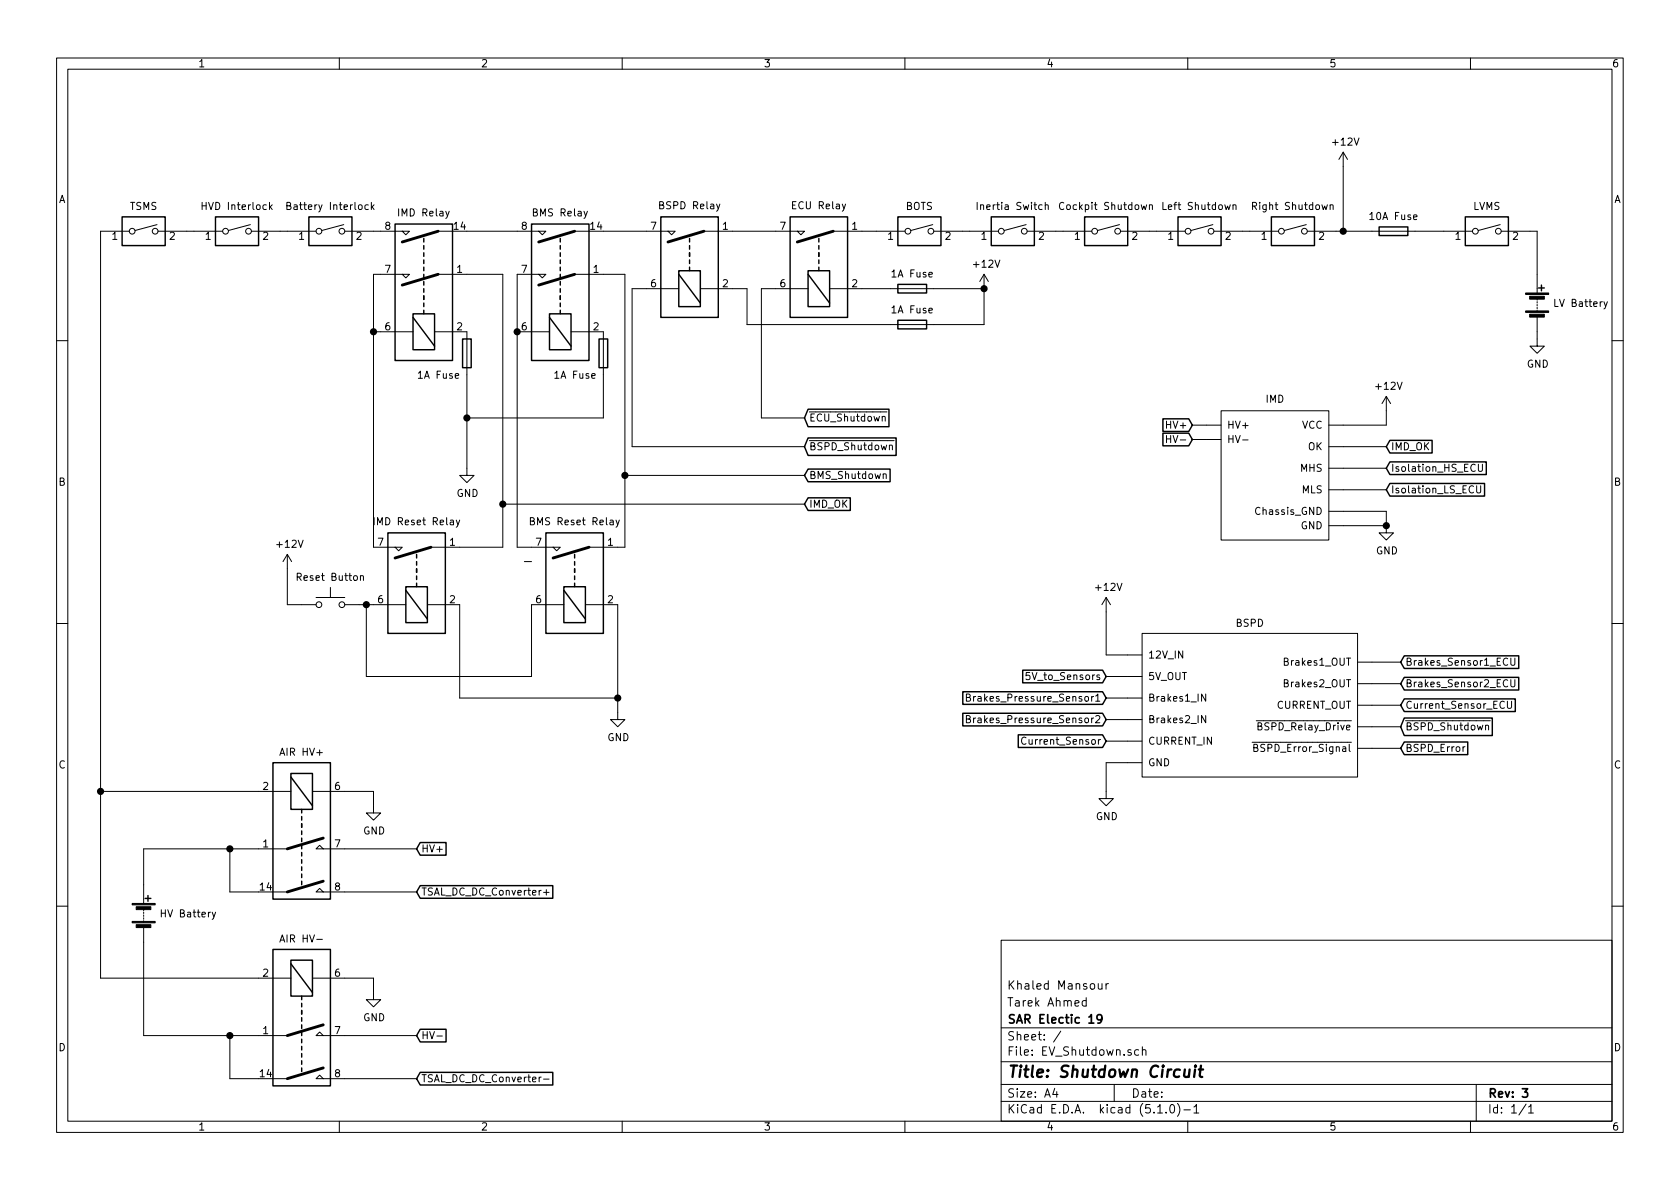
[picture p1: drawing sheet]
EESchema Schematic File Version 4
EELAYER 26 0
EELAYER END
$Descr A4 11693 8268
encoding utf-8
Sheet 1 1
Title "Shutdown Circuit"
Date ""
Rev "3"
Comp "SAR Electic 19"
Comment1 "Tarek Ahmed"
Comment2 "Khaled Mansour"
Comment3 ""
Comment4 ""
$EndDescr
$Comp
L Relay:DIPxx-2Axx-21x K?
U 1 1
P 2100 5800
F 0 "K?" V 1433 5800 50  0001 C CNN
F 1 "AIR HV+" V 1525 5800 50  0000 C CNN
F 2 "Relay_THT:Relay_StandexMeder_DIP_LowProfile" H 2600 5750 50  0001 L CNN
F 3 "https://standexelectronics.com/wp-content/uploads/datasheet_reed_relay_DIP.pdf" H 2000 5800 50  0001 C CNN
	1    2100 5800
	0    1    1    0   
$EndComp
$Comp
L Relay:DIPxx-1Axx-11x K?
U 1 1
P 4800 1800
F 0 "K?" V 5267 1800 50  0001 C CNN
F 1 "BSPD Relay" V 5175 1800 50  0000 C CNN
F 2 "Relay_THT:Relay_StandexMeder_DIP_LowProfile" H 5150 1750 50  0001 L CNN
F 3 "https://standexelectronics.com/wp-content/uploads/datasheet_reed_relay_DIP.pdf" H 4800 1800 50  0001 C CNN
	1    4800 1800
	0    -1   -1   0   
$EndComp
$Comp
L Relay:DIPxx-1Axx-11x K?
U 1 1
P 5700 1800
F 0 "K?" H 6167 1800 50  0001 C CNN
F 1 "ECU Relay" V 6075 1800 50  0000 C CNN
F 2 "Relay_THT:Relay_StandexMeder_DIP_LowProfile" H 6050 1750 50  0001 L CNN
F 3 "https://standexelectronics.com/wp-content/uploads/datasheet_reed_relay_DIP.pdf" H 5700 1800 50  0001 C CNN
	1    5700 1800
	0    -1   -1   0   
$EndComp
$Comp
L Switch:SW_DIP_x01 SW?
U 1 1
P 7050 1600
F 0 "SW?" H 7050 1867 50  0001 C CNN
F 1 "Inertia Switch" H 7050 1775 50  0000 C CNN
F 2 "" H 7050 1600 50  0001 C CNN
F 3 "" H 7050 1600 50  0001 C CNN
	1    7050 1600
	1    0    0    -1  
$EndComp
$Comp
L Switch:SW_DIP_x01 SW?
U 1 1
P 7700 1600
F 0 "SW?" H 7700 1867 50  0001 C CNN
F 1 "Cockpit Shutdown" H 7700 1775 50  0000 C CNN
F 2 "" H 7700 1600 50  0001 C CNN
F 3 "" H 7700 1600 50  0001 C CNN
	1    7700 1600
	1    0    0    -1  
$EndComp
$Comp
L Switch:SW_DIP_x01 SW?
U 1 1
P 8350 1600
F 0 "SW?" H 8350 1867 50  0001 C CNN
F 1 "Left Shutdown" H 8350 1775 50  0000 C CNN
F 2 "" H 8350 1600 50  0001 C CNN
F 3 "" H 8350 1600 50  0001 C CNN
	1    8350 1600
	1    0    0    -1  
$EndComp
$Comp
L Switch:SW_DIP_x01 SW?
U 1 1
P 9000 1600
F 0 "SW?" H 9000 1867 50  0001 C CNN
F 1 "Right Shutdown" H 9000 1775 50  0000 C CNN
F 2 "" H 9000 1600 50  0001 C CNN
F 3 "" H 9000 1600 50  0001 C CNN
	1    9000 1600
	1    0    0    -1  
$EndComp
$Comp
L Switch:SW_DIP_x01 SW?
U 1 1
P 1650 1600
F 0 "SW?" H 1650 1775 50  0001 C CNN
F 1 "HVD Interlock" H 1650 1775 50  0000 C CNN
F 2 "" H 1650 1600 50  0001 C CNN
F 3 "" H 1650 1600 50  0001 C CNN
	1    1650 1600
	1    0    0    -1  
$EndComp
$Comp
L Switch:SW_DIP_x01 SW?
U 1 1
P 10350 1600
F 0 "SW?" H 10350 1867 50  0001 C CNN
F 1 "LVMS" H 10350 1775 50  0000 C CNN
F 2 "" H 10350 1600 50  0001 C CNN
F 3 "" H 10350 1600 50  0001 C CNN
	1    10350 1600
	1    0    0    -1  
$EndComp
$Comp
L Switch:SW_DIP_x01 SW?
U 1 1
P 1000 1600
F 0 "SW?" H 1000 1867 50  0001 C CNN
F 1 "TSMS" H 1000 1775 50  0000 C CNN
F 2 "" H 1000 1600 50  0001 C CNN
F 3 "" H 1000 1600 50  0001 C CNN
	1    1000 1600
	1    0    0    -1  
$EndComp
$Comp
L Switch:SW_DIP_x01 SW?
U 1 1
P 2300 1600
F 0 "SW?" H 2300 1867 50  0001 C CNN
F 1 "Battery Interlock" H 2300 1775 50  0000 C CNN
F 2 "" H 2300 1600 50  0001 C CNN
F 3 "" H 2300 1600 50  0001 C CNN
	1    2300 1600
	1    0    0    -1  
$EndComp
Wire Wire Line
	2000 1600 1950 1600
Wire Wire Line
	2650 1600 2600 1600
Wire Wire Line
	1350 1600 1300 1600
$Comp
L Switch:SW_DIP_x01 SW?
U 1 1
P 6400 1600
F 0 "SW?" H 6400 1867 50  0001 C CNN
F 1 "BOTS" H 6400 1775 50  0000 C CNN
F 2 "" H 6400 1600 50  0001 C CNN
F 3 "" H 6400 1600 50  0001 C CNN
	1    6400 1600
	1    0    0    -1  
$EndComp
Wire Wire Line
	9350 1600 9300 1600
Wire Wire Line
	8700 1600 8650 1600
Wire Wire Line
	8050 1600 8000 1600
Wire Wire Line
	7400 1600 7350 1600
Wire Wire Line
	6750 1600 6700 1600
$Comp
L Device:Battery BT?
U 1 1
P 10700 2100
F 0 "BT?" H 10808 2146 50  0001 L CNN
F 1 "LV Battery" H 10808 2100 50  0000 L CNN
F 2 "" V 10700 2160 50  0001 C CNN
F 3 "~" V 10700 2160 50  0001 C CNN
	1    10700 2100
	1    0    0    -1  
$EndComp
$Comp
L power:GND #PWR?
U 1 1
P 10700 2350
F 0 "#PWR?" H 10700 2100 50  0001 C CNN
F 1 "GND" H 10705 2177 50  0000 C CNN
F 2 "" H 10700 2350 50  0001 C CNN
F 3 "" H 10700 2350 50  0001 C CNN
	1    10700 2350
	1    0    0    -1  
$EndComp
Wire Wire Line
	10700 2300 10700 2350
Wire Wire Line
	6100 1600 6000 1600
Wire Wire Line
	9350 1600 9350 1150
$Comp
L power:+12V #PWR?
U 1 1
P 9350 1150
F 0 "#PWR?" H 9350 1000 50  0001 C CNN
F 1 "+12V" H 9365 1323 50  0000 C CNN
F 2 "" H 9350 1150 50  0001 C CNN
F 3 "" H 9350 1150 50  0001 C CNN
	1    9350 1150
	1    0    0    -1  
$EndComp
Wire Wire Line
	5400 2000 5300 2000
Wire Wire Line
	5100 2000 5200 2000
Wire Wire Line
	5100 1600 5400 1600
$Comp
L power:+12V #PWR?
U 1 1
P 6850 2000
F 0 "#PWR?" H 6850 1850 50  0001 C CNN
F 1 "+12V" H 6865 2173 50  0000 C CNN
F 2 "" H 6850 2000 50  0001 C CNN
F 3 "" H 6850 2000 50  0001 C CNN
	1    6850 2000
	1    0    0    -1  
$EndComp
Wire Wire Line
	4200 1600 4500 1600
Text GLabel 5600 2900 2    50   Input ~ 0
~ECU_Shutdown
Wire Wire Line
	4500 2000 4400 2000
Wire Wire Line
	4400 2000 4400 3100
Wire Wire Line
	4400 3100 5600 3100
Wire Wire Line
	5300 2900 5600 2900
Wire Wire Line
	5300 2000 5300 2900
Text GLabel 5600 3100 2    50   Input ~ 0
~BSPD_Shutdown
Text GLabel 5600 3300 2    50   Input ~ 0
BMS_Shutdown
Text GLabel 5600 3500 2    50   Input ~ 0
IMD_OK
$Comp
L Relay:DIPxx-2Axx-21x K?
U 1 1
P 2100 7100
F 0 "K?" V 1433 7100 50  0001 C CNN
F 1 "AIR HV-" V 1525 7100 50  0000 C CNN
F 2 "Relay_THT:Relay_StandexMeder_DIP_LowProfile" H 2600 7050 50  0001 L CNN
F 3 "https://standexelectronics.com/wp-content/uploads/datasheet_reed_relay_DIP.pdf" H 2000 7100 50  0001 C CNN
	1    2100 7100
	0    1    1    0   
$EndComp
Wire Wire Line
	2400 5500 2600 5500
Wire Wire Line
	2600 5500 2600 5600
Wire Wire Line
	2400 6800 2600 6800
Wire Wire Line
	2600 6800 2600 6900
$Comp
L power:GND #PWR?
U 1 1
P 2600 5600
F 0 "#PWR?" H 2600 5350 50  0001 C CNN
F 1 "GND" H 2605 5427 50  0000 C CNN
F 2 "" H 2600 5600 50  0001 C CNN
F 3 "" H 2600 5600 50  0001 C CNN
	1    2600 5600
	1    0    0    -1  
$EndComp
$Comp
L power:GND #PWR?
U 1 1
P 2600 6900
F 0 "#PWR?" H 2600 6650 50  0001 C CNN
F 1 "GND" H 2605 6727 50  0000 C CNN
F 2 "" H 2600 6900 50  0001 C CNN
F 3 "" H 2600 6900 50  0001 C CNN
	1    2600 6900
	1    0    0    -1  
$EndComp
$Comp
L Device:Battery BT?
U 1 1
P 1000 6350
F 0 "BT?" H 1108 6396 50  0001 L CNN
F 1 "HV Battery" H 1108 6350 50  0000 L CNN
F 2 "" V 1000 6410 50  0001 C CNN
F 3 "~" V 1000 6410 50  0001 C CNN
	1    1000 6350
	1    0    0    -1  
$EndComp
Wire Wire Line
	1000 6150 1000 5900
Wire Wire Line
	1000 5900 1600 5900
Wire Wire Line
	1000 6550 1000 7200
Wire Wire Line
	1000 7200 1600 7200
Wire Wire Line
	2400 5900 2900 5900
Wire Wire Line
	2400 7200 2900 7200
Text GLabel 2900 5900 2    50   Input ~ 0
HV+
Text GLabel 2900 7200 2    50   Input ~ 0
HV-
Wire Wire Line
	1800 6200 1600 6200
Wire Wire Line
	1600 6200 1600 5900
Connection ~ 1600 5900
Wire Wire Line
	1600 5900 1800 5900
Wire Wire Line
	1800 7500 1600 7500
Wire Wire Line
	1600 7500 1600 7200
Connection ~ 1600 7200
Wire Wire Line
	1600 7200 1800 7200
Wire Wire Line
	2400 7500 2900 7500
Text GLabel 2900 7500 2    50   Input ~ 0
TSAL_DC_DC_Converter-
Text GLabel 2900 6200 2    50   Input ~ 0
TSAL_DC_DC_Converter+
Wire Wire Line
	2400 6200 2900 6200
Wire Wire Line
	700  6800 1800 6800
Wire Wire Line
	700  1600 700  5500
Wire Wire Line
	1800 5500 700  5500
Connection ~ 700  5500
Wire Wire Line
	700  5500 700  6800
$Comp
L Device:Fuse F?
U 1 1
P 9700 1600
F 0 "F?" V 9503 1600 50  0001 C CNN
F 1 "10A Fuse" V 9595 1600 50  0000 C CNN
F 2 "" V 9630 1600 50  0001 C CNN
F 3 "~" H 9700 1600 50  0001 C CNN
	1    9700 1600
	0    1    1    0   
$EndComp
Wire Wire Line
	10050 1600 9850 1600
Wire Wire Line
	9550 1600 9350 1600
Connection ~ 9350 1600
$Comp
L Device:Fuse A
U 1 1
P 6350 2000
F 0 "A" V 6153 2000 50  0001 C CNN
F 1 "1A Fuse" V 6245 2000 50  0000 C CNN
F 2 "" V 6280 2000 50  0001 C CNN
F 3 "~" H 6350 2000 50  0001 C CNN
	1    6350 2000
	0    1    1    0   
$EndComp
Wire Wire Line
	6850 2000 6500 2000
Wire Wire Line
	6000 2000 6200 2000
$Comp
L Device:Fuse A?
U 1 1
P 6350 2250
F 0 "A?" V 6153 2250 50  0001 C CNN
F 1 "1A Fuse" V 6245 2250 50  0000 C CNN
F 2 "" V 6280 2250 50  0001 C CNN
F 3 "~" H 6350 2250 50  0001 C CNN
	1    6350 2250
	0    1    1    0   
$EndComp
Wire Wire Line
	6850 2000 6850 2250
Wire Wire Line
	6850 2250 6500 2250
Connection ~ 6850 2000
Wire Wire Line
	6200 2250 5200 2250
Wire Wire Line
	5200 2250 5200 2000
$Comp
L Device:Fuse A?
U 1 1
P 4200 2450
F 0 "A?" V 4003 2450 50  0001 C CNN
F 1 "1A Fuse" H 3850 2300 50  0000 L CNN
F 2 "" V 4130 2450 50  0001 C CNN
F 3 "~" H 4200 2450 50  0001 C CNN
	1    4200 2450
	1    0    0    -1  
$EndComp
$Comp
L Device:Fuse A?
U 1 1
P 3250 2450
F 0 "A?" V 3053 2450 50  0001 C CNN
F 1 "1A Fuse" H 2900 2300 50  0000 L CNN
F 2 "" V 3180 2450 50  0001 C CNN
F 3 "~" H 3250 2450 50  0001 C CNN
	1    3250 2450
	1    0    0    -1  
$EndComp
$Comp
L Shutdown:BSPD C?
U 1 1
P 8700 4700
F 0 "C?" H 8700 5165 50  0001 C CNN
F 1 "BSPD" H 8700 5073 50  0000 C CNN
F 2 "" H 8450 4700 50  0001 C CNN
F 3 "" H 8450 4700 50  0001 C CNN
	1    8700 4700
	1    0    0    -1  
$EndComp
Text GLabel 9750 5050 2    50   Input ~ 0
~BSPD_Shutdown
Text GLabel 9750 5200 2    50   Input ~ 0
BSPD_Error
Wire Wire Line
	9550 5050 9750 5050
Wire Wire Line
	9550 5200 9750 5200
Wire Wire Line
	7850 4550 7700 4550
Wire Wire Line
	7700 4550 7700 4250
Wire Wire Line
	7850 5300 7700 5300
Wire Wire Line
	7700 5300 7700 5500
$Comp
L power:GND #PWR?
U 1 1
P 7700 5500
F 0 "#PWR?" H 7700 5250 50  0001 C CNN
F 1 "GND" H 7705 5327 50  0000 C CNN
F 2 "" H 7700 5500 50  0001 C CNN
F 3 "" H 7700 5500 50  0001 C CNN
	1    7700 5500
	1    0    0    -1  
$EndComp
$Comp
L power:+12V #PWR?
U 1 1
P 7700 4250
F 0 "#PWR?" H 7700 4100 50  0001 C CNN
F 1 "+12V" H 7715 4423 50  0000 C CNN
F 2 "" H 7700 4250 50  0001 C CNN
F 3 "" H 7700 4250 50  0001 C CNN
	1    7700 4250
	1    0    0    -1  
$EndComp
Text GLabel 7700 4700 0    50   Input ~ 0
5V_to_Sensors
Wire Wire Line
	7850 4700 7700 4700
Text GLabel 7700 4850 0    50   Input ~ 0
Brakes_Pressure_Sensor1
Text GLabel 7700 5000 0    50   Input ~ 0
Brakes_Pressure_Sensor2
Text GLabel 7700 5150 0    50   Input ~ 0
Current_Sensor
Wire Wire Line
	7850 4850 7700 4850
Wire Wire Line
	7850 5000 7700 5000
Wire Wire Line
	7850 5150 7700 5150
$Comp
L Shutdown:IMD C?
U 1 1
P 8900 3200
F 0 "C?" H 8875 3725 50  0001 C CNN
F 1 "IMD" H 8875 3633 50  0000 C CNN
F 2 "" H 8900 3850 50  0001 C CNN
F 3 "" H 8900 3850 50  0001 C CNN
	1    8900 3200
	1    0    0    -1  
$EndComp
Text GLabel 9750 4600 2    50   Input ~ 0
Brakes_Sensor1_ECU
Text GLabel 9750 4750 2    50   Input ~ 0
Brakes_Sensor2_ECU
Text GLabel 9750 4900 2    50   Input ~ 0
Current_Sensor_ECU
Wire Wire Line
	9750 4600 9550 4600
Wire Wire Line
	9750 4750 9550 4750
Wire Wire Line
	9750 4900 9550 4900
$Comp
L power:+12V #PWR?
U 1 1
P 9650 2850
F 0 "#PWR?" H 9650 2700 50  0001 C CNN
F 1 "+12V" H 9665 3023 50  0000 C CNN
F 2 "" H 9650 2850 50  0001 C CNN
F 3 "" H 9650 2850 50  0001 C CNN
	1    9650 2850
	1    0    0    -1  
$EndComp
$Comp
L power:GND #PWR?
U 1 1
P 9650 3650
F 0 "#PWR?" H 9650 3400 50  0001 C CNN
F 1 "GND" H 9655 3477 50  0000 C CNN
F 2 "" H 9650 3650 50  0001 C CNN
F 3 "" H 9650 3650 50  0001 C CNN
	1    9650 3650
	1    0    0    -1  
$EndComp
Wire Wire Line
	9350 3550 9650 3550
Wire Wire Line
	9650 3550 9650 3650
Wire Wire Line
	9350 3650 9650 3650
Connection ~ 9650 3650
Wire Wire Line
	9350 2950 9650 2950
Wire Wire Line
	9650 2950 9650 2850
Wire Wire Line
	9350 3100 9650 3100
Text GLabel 9650 3100 2    50   Input ~ 0
IMD_OK
Wire Wire Line
	9350 3250 9650 3250
Wire Wire Line
	9350 3400 9650 3400
Text GLabel 9650 3250 2    50   Input ~ 0
Isolation_HS_ECU
Text GLabel 9650 3400 2    50   Input ~ 0
Isolation_LS_ECU
Text GLabel 8300 2950 0    50   Input ~ 0
HV+
Text GLabel 8300 3050 0    50   Input ~ 0
HV-
Wire Wire Line
	8400 2950 8300 2950
Wire Wire Line
	8400 3050 8300 3050
Wire Wire Line
	10700 1900 10700 1600
Wire Wire Line
	10700 1600 10650 1600
$Comp
L Relay:DIPxx-2Axx-21x K?
U 1 1
P 2950 2000
F 0 "K?" V 2283 2000 50  0001 C CNN
F 1 "IMD Relay" V 3475 2000 50  0000 C CNN
F 2 "Relay_THT:Relay_StandexMeder_DIP_LowProfile" H 3450 1950 50  0001 L CNN
F 3 "https://standexelectronics.com/wp-content/uploads/datasheet_reed_relay_DIP.pdf" H 2850 2000 50  0001 C CNN
	1    2950 2000
	0    -1   -1   0   
$EndComp
Wire Wire Line
	3500 3500 3500 1900
Wire Wire Line
	2650 1900 2600 1900
Wire Wire Line
	2600 1900 2600 2300
$Comp
L Relay:DIPxx-2Axx-21x K?
U 1 1
P 3900 2000
F 0 "K?" V 3233 2000 50  0001 C CNN
F 1 "BMS Relay" V 4425 2000 50  0000 C CNN
F 2 "Relay_THT:Relay_StandexMeder_DIP_LowProfile" H 4400 1950 50  0001 L CNN
F 3 "https://standexelectronics.com/wp-content/uploads/datasheet_reed_relay_DIP.pdf" H 3800 2000 50  0001 C CNN
	1    3900 2000
	0    -1   -1   0   
$EndComp
Wire Wire Line
	3600 1900 3600 2300
Wire Wire Line
	2600 2300 2650 2300
Wire Wire Line
	3250 1900 3500 1900
Wire Wire Line
	3250 1600 3600 1600
Wire Wire Line
	4350 1900 4350 3300
Wire Wire Line
	4200 1900 4350 1900
Wire Wire Line
	4350 3300 5600 3300
Wire Wire Line
	4200 2600 4200 2900
Wire Wire Line
	4200 2900 3250 2900
Wire Wire Line
	3250 2900 3250 2600
Wire Wire Line
	3250 2900 3250 3250
Connection ~ 3250 2900
$Comp
L power:GND #PWR?
U 1 1
P 3250 3250
F 0 "#PWR?" H 3250 3000 50  0001 C CNN
F 1 "GND" H 3255 3077 50  0000 C CNN
F 2 "" H 3250 3250 50  0001 C CNN
F 3 "" H 3250 3250 50  0001 C CNN
	1    3250 3250
	1    0    0    -1  
$EndComp
$Comp
L Relay:DIPxx-1Axx-11x K?
U 1 1
P 2900 4000
F 0 "K?" V 3367 4000 50  0001 C CNN
F 1 "IMD Reset Relay" V 3275 4000 50  0000 C CNN
F 2 "Relay_THT:Relay_StandexMeder_DIP_LowProfile" H 3250 3950 50  0001 L CNN
F 3 "https://standexelectronics.com/wp-content/uploads/datasheet_reed_relay_DIP.pdf" H 2900 4000 50  0001 C CNN
	1    2900 4000
	0    -1   -1   0   
$EndComp
$Comp
L Relay:DIPxx-1Axx-11x K?
U 1 1
P 4000 4000
F 0 "K?" V 4467 4000 50  0001 C CNN
F 1 "BMS Reset Relay" V 4375 4000 50  0000 C CNN
F 2 "Relay_THT:Relay_StandexMeder_DIP_LowProfile" H 4350 3950 50  0001 L CNN
F 3 "https://standexelectronics.com/wp-content/uploads/datasheet_reed_relay_DIP.pdf" H 4000 4000 50  0001 C CNN
	1    4000 4000
	0    -1   -1   0   
$EndComp
$Comp
L Switch:SW_Push SW?
U 1 1
P 2300 4200
F 0 "SW?" H 2300 4485 50  0001 C CNN
F 1 "Reset Button" H 2300 4393 50  0000 C CNN
F 2 "" H 2300 4400 50  0001 C CNN
F 3 "" H 2300 4400 50  0001 C CNN
	1    2300 4200
	1    0    0    -1  
$EndComp
$Comp
L power:+12V #PWR?
U 1 1
P 2000 3950
F 0 "#PWR?" H 2000 3800 50  0001 C CNN
F 1 "+12V" H 2015 4123 50  0000 C CNN
F 2 "" H 2000 3950 50  0001 C CNN
F 3 "" H 2000 3950 50  0001 C CNN
	1    2000 3950
	1    0    0    -1  
$EndComp
Wire Wire Line
	2000 4200 2000 3950
Wire Wire Line
	2600 3800 2600 2300
Connection ~ 2600 2300
Wire Wire Line
	3700 3900 3650 3900
Wire Wire Line
	3500 3500 5600 3500
Wire Wire Line
	3500 3500 3500 3800
Wire Wire Line
	3500 3800 3200 3800
Connection ~ 3500 3500
Wire Wire Line
	4300 3800 4350 3800
Wire Wire Line
	4350 3800 4350 3300
Connection ~ 4350 3300
Wire Wire Line
	3700 3800 3600 3800
Wire Wire Line
	3600 3800 3600 2300
Connection ~ 3600 2300
Wire Wire Line
	2500 4200 2550 4200
Wire Wire Line
	2550 4200 2550 4700
Wire Wire Line
	2550 4700 3700 4700
Wire Wire Line
	3700 4700 3700 4200
Connection ~ 2550 4200
Wire Wire Line
	2550 4200 2600 4200
Wire Wire Line
	3200 4200 3200 4850
Wire Wire Line
	3200 4850 4300 4850
Wire Wire Line
	4300 4850 4300 4200
$Comp
L power:GND #PWR?
U 1 1
P 4300 4950
F 0 "#PWR?" H 4300 4700 50  0001 C CNN
F 1 "GND" H 4305 4777 50  0000 C CNN
F 2 "" H 4300 4950 50  0001 C CNN
F 3 "" H 4300 4950 50  0001 C CNN
	1    4300 4950
	1    0    0    -1  
$EndComp
Wire Wire Line
	4300 4850 4300 4950
Connection ~ 4300 4850
Wire Wire Line
	2000 4200 2100 4200
$EndSCHEMATC
